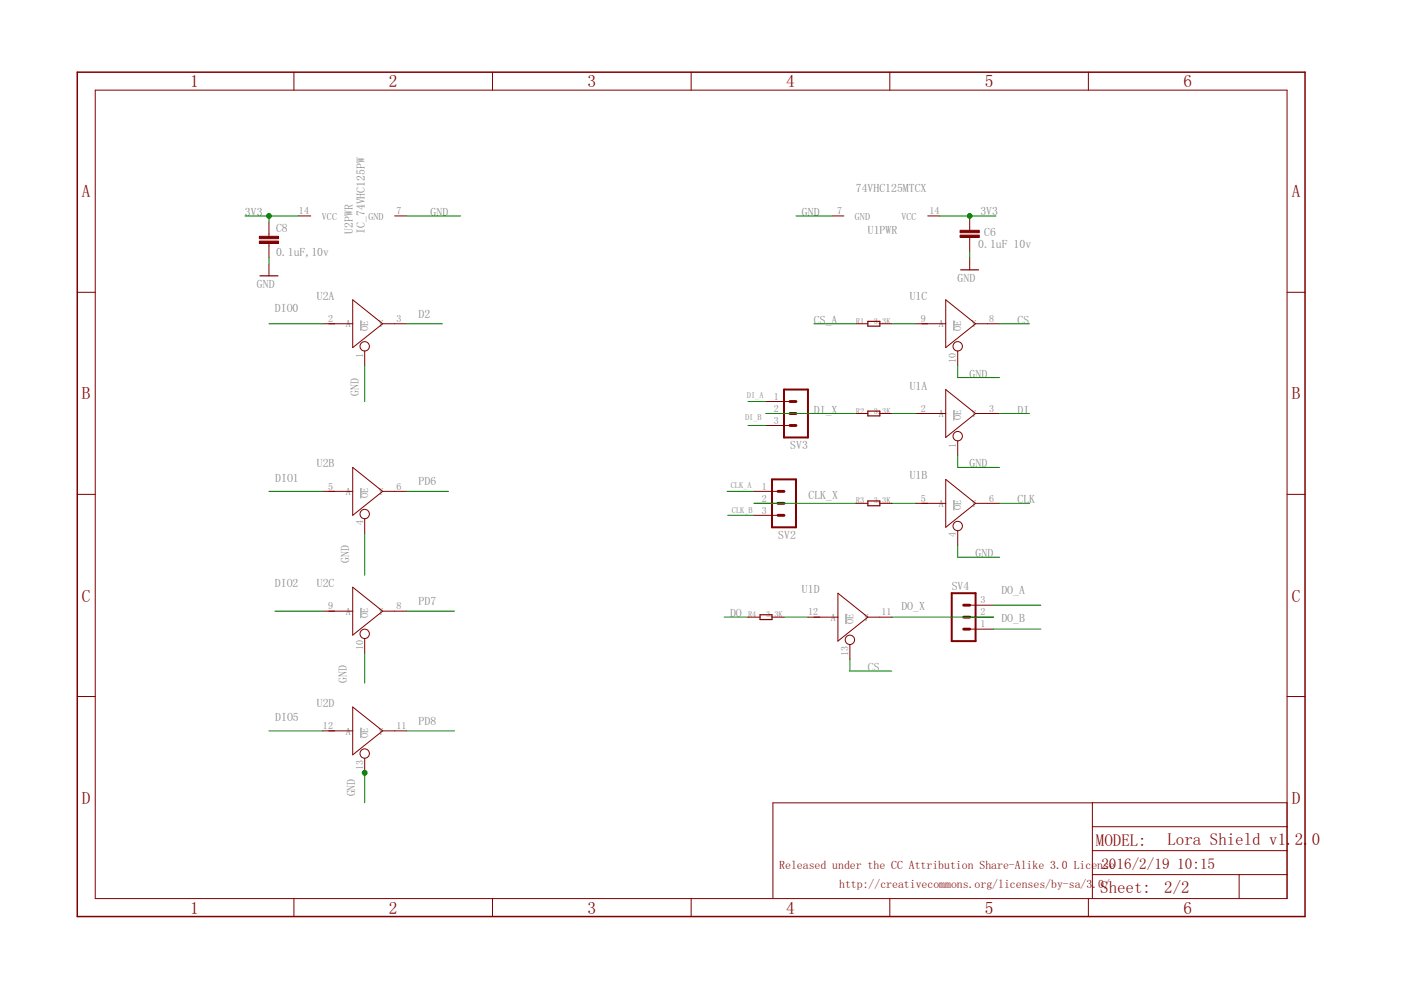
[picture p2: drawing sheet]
<svg xmlns="http://www.w3.org/2000/svg" width="297mm" height="210mm" viewBox="0 0 297 210" stroke-linecap="round" stroke-linejoin="round" font-family="sans-serif">
<path d="M76.5 67.9v2.2M202.2 67.9v2.2M202.2 87v2.2M76.5 103.5v2.2M202.2 106v2.2M76.5 128.9v2.1M179.4 130.2v2.1M76.5 154.3v2.1" fill="none" stroke="#808080" stroke-width=".21"/>
<g fill="none" stroke="#800000" stroke-width=".21">
<path d="M20.2 19.1h252.7v171.4h-252.7zM62.3 15.3v3.8M104.4 15.3v3.8M146.5 15.3v3.8M188.7 15.3v3.8M230.8 15.3v3.8M57 47.1v3M57 51.6v3.1M57 55.9v2.6M63.4 45.8h2.5M83.7 45.8h2.5M176.4 45.8h2.5"/>
<path d="M196.7 45.8h2.5M205.6 45.8v3M205.6 50.4v3M205.6 54.7v2.5M16.4 62h3.8M68.4 68.6h6.4M74.8 63.6l6.3 5-6.3 5.1zM77.3 74.4v3.1M81.1 68.6h5.1M181.5 68.6h2.5M186.5 68.6h2.6M194.2 68.6h6.3"/>
<path d="M200.5 63.6l6.3 5-6.3 5.1zM203.1 74.4v3.1M206.8 68.6h5.1M272.9 62h3.8M74.8 99.1l6.3 5.1-6.3 5.1zM162.4 87.7h5.1M162.4 85.1h5.1M162.4 90.2h5.1M181.5 87.7h2.5M186.5 87.7h2.6M194.2 87.7h6.3M200.5 82.6l6.3 5.1-6.3 5.1z"/>
<path d="M203.1 93.5v3.1M206.8 87.7h5.1M16.4 104.8h3.8M68.4 104.2h6.4M77.3 110v3.1M81.1 104.2h5.1M159.9 106.7h5.1M159.9 104.2h5.1M159.9 109.3h5.1M181.5 106.7h2.5M186.5 106.7h2.6M194.2 106.7h6.3"/>
<path d="M200.5 101.6l6.3 5.1-6.3 5.1zM203.1 112.5v3.1M206.8 106.7h5.1M272.9 104.8h3.8M68.4 129.6h6.4M74.8 124.5l6.3 5.1-6.3 5.1zM77.3 135.4v3.1M81.1 129.6h5.1M158.6 130.9h2.5M163.7 130.9h2.5M171.3 130.9h6.4M177.7 125.8l6.3 5.1-6.3 5z"/>
<path d="M180.2 136.6v3.1M184 130.9h5.1M205.6 130.9h5.1M205.6 133.4h5.1M205.6 128.3h5.1M16.4 147.7h3.8M68.4 155h6.4M74.8 149.9l6.3 5.1-6.3 5zM81.1 155h5.1M272.9 147.7h3.8M77.3 160.8v3.1M231.6 170.2v20.3"/>
<path d="M231.6 175.3h41.3M272.9 170.2h-109v20.2M62.3 190.5v3.8M104.4 190.5v3.8M146.5 190.5v3.8M188.7 190.5v3.8M230.8 190.5v3.8M231.6 185.4h41.3M231.6 180.4h41.3M262.7 185.4v5.1"/>
<circle cx="77.3" cy="73.4" r=".99"/>
<circle cx="203.1" cy="73.4" r=".99"/>
<circle cx="203.1" cy="92.5" r=".99"/>
<circle cx="77.3" cy="109" r=".99"/>
<circle cx="203.1" cy="111.5" r=".99"/>
<circle cx="77.3" cy="134.4" r=".99"/>
<circle cx="180.2" cy="135.7" r=".99"/>
<circle cx="77.3" cy="159.8" r=".99"/>
</g>
<path d="M55.1 58.5h3.8M203.7 57.2h3.8M184 68.1h2.5v1.1h-2.5zM184 87.2h2.5v1h-2.5zM184 106.2h2.5v1h-2.5zM161.1 130.3h2.6v1.1h-2.6z" fill="none" stroke="#800000" stroke-width=".25"/>
<g fill="#800000" stroke="#800000" stroke-width=".21">
<path d="M203.6 48.8h4v.5h-4z"/>
<path d="M203.6 49.8h4v.6h-4z"/>
<path d="M55 51.1h4.1v.5h-4.1z"/>
<path d="M55 50.1h4.1v.5h-4.1z"/>
</g>
<path d="M166.2 82.6h5.1v10.2h-5.1zM163.7 101.6h5.1v10.2h-5.1zM201.8 125.8h5v10.1h-5z" fill="none" stroke="#800000" stroke-width=".42"/>
<path d="M167.5 90.2h1.3M167.5 87.7h1.3M167.5 85.1h1.3M165 109.3h1.2M165 106.7h1.2M165 104.2h1.2M204.3 128.3h1.3M204.3 130.9h1.3M204.3 133.4h1.3" fill="none" stroke="#800000" stroke-width=".61"/>
<path d="M16.4 15.3h260.3v179h-260.3z" fill="none" stroke="#800000" stroke-width=".32"/>
<g fill="none" stroke="#008000" stroke-width=".21">
<path d="M51.9 45.8h11.5M57 45.8v1.3M57 54.7v1.2M86.2 45.8h11.4M168.8 45.8h7.6M199.2 45.8h12M205.6 53.4v1.3M57 68.6h11.4M77.3 77.5v7.6M86.2 68.6h7.6M172.6 68.6h8.9M189.1 68.6h5.1"/>
<path d="M203.1 77.5v2.6h8.8M211.9 68.6h6.4M158.6 85.1h3.8M158.6 90.2h3.8M162.4 87.7h19.1M189.1 87.7h5.1M203.1 96.6v2.5h8.8M211.9 87.7h6.4M57 104.2h11.4M77.3 113.1v8.9M86.2 104.2h8.9M154.2 104.2h5.7"/>
<path d="M154.3 109.3h5.6M159.9 106.7h21.6M189.1 106.7h5.1M203.1 115.6v2.6h8.8M211.9 106.7h6.4M58.3 129.6h10.1M77.3 138.5v6.3M86.2 129.6h10.2M153.5 130.9h5.1M166.2 130.9h5.1M180.2 139.7v2.6h8.9M189.1 130.9h21.6"/>
<path d="M210.7 128.3h10M210.7 133.4h10M57 155h11.4M86.2 155h10.2M77.3 163.9v6.3"/>
</g>
<g fill="#008000" stroke="#008000" stroke-width=".21">
<circle cx="77.3" cy="163.9" r=".51"/>
<circle cx="205.6" cy="45.8" r=".51"/>
<circle cx="57" cy="45.8" r=".51"/>
</g>
<g font-size="3.7" fill="#800000">
<text x="40.3" y="18.5">1</text>
<text x="82.5" y="18.5">2</text>
<text x="124.6" y="18.5">3</text>
<text x="166.7" y="18.5">4</text>
<text x="208.8" y="18.5">5</text>
<text x="250.9" y="18.5">6</text>
<text x="17.4" y="41.8">A</text>
<text x="273.9" y="41.8">A</text>
<text x="17.4" y="84.7">B</text>
<text x="273.9" y="84.7">B</text>
<text x="17.4" y="127.5">C</text>
<text x="273.9" y="127.5">C</text>
<text x="17.4" y="170.4">D</text>
<text x="273.9" y="170.4">D</text>
<text x="40.3" y="193.7">1</text>
<text x="82.5" y="193.7">2</text>
<text x="124.6" y="193.7">3</text>
<text x="166.7" y="193.7">4</text>
<text x="208.8" y="193.7">5</text>
<text x="250.9" y="193.7">6</text>
</g>
<g font-size="3.6" fill="#800000">
<text x="232.3" y="179.3">MODEL:</text>
<text x="247.5" y="179.1">Lora Shield v1.2.0</text>
<text x="233.3" y="189.4">Sheet:</text>
<text x="246.9" y="189.3">2/2</text>
</g>
<g font-size="3.2" fill="#800000">
<text x="233.5" y="184.2">2016/2/19</text>
<text x="249.6" y="184.2">10:15</text>
</g>
<g font-size="2.5" fill="#808080">
<text x="181.5" y="40.7">74VHC125MTCX</text>
<text x="51.9" y="45.8">3V3</text>
<text x="91.3" y="45.8">GND</text>
<text x="170" y="45.8">GND</text>
<text x="207.9" y="45.7">3V3</text>
<text x="58.5" y="49.2">C8</text>
<text x="74.8" y="49.6" transform="rotate(-90 74.8 49.6)">U2PWR</text>
<text x="77.3" y="49.6" transform="rotate(-90 77.3 49.6)">IC_74VHC125PW</text>
<text x="184" y="49.6">U1PWR</text>
<text x="207.4" y="52.6">0.1uF 10v</text>
<text x="208.7" y="50">C6</text>
<text x="58.5" y="54.3">0.1uF,10v</text>
<text x="203" y="59.7">GND</text>
<text x="54.5" y="61">GND</text>
<text x="67.2" y="63.6">U2A</text>
<text x="192.9" y="63.6">U1C</text>
<text x="58.3" y="66.1">DIO0</text>
<text x="88.8" y="67.4">D2</text>
<text x="172.6" y="68.6">CS_A</text>
<text x="215.7" y="68.6">CS</text>
<text x="76.1" y="83.9" transform="rotate(-90 76.1 83.9)">GND</text>
<text x="192.9" y="82.6">U1A</text>
<text x="205.6" y="80.1">GND</text>
<text x="172.6" y="87.7">DI_X</text>
<text x="215.7" y="87.7">DI</text>
<text x="167.6" y="95.3">SV3</text>
<text x="67.2" y="99.1">U2B</text>
<text x="192.9" y="101.6">U1B</text>
<text x="205.6" y="99.1">GND</text>
<text x="58.4" y="102.2">DIO1</text>
<text x="88.8" y="102.9">PD6</text>
<text x="171.4" y="105.7">CLK_X</text>
<text x="215.7" y="106.7">CLK</text>
<text x="74" y="119.4" transform="rotate(-90 74 119.4)">GND</text>
<text x="165" y="114.3">SV2</text>
<text x="206.9" y="118.2">GND</text>
<text x="58.3" y="124.5">DIO2</text>
<text x="67.2" y="124.5">U2C</text>
<text x="170" y="125.8">U1D</text>
<text x="201.8" y="125">SV4</text>
<text x="88.8" y="128.3">PD7</text>
<text x="154.8" y="130.8">DO</text>
<text x="191.1" y="129.3">DO_X</text>
<text x="212.3" y="126">DO_A</text>
<text x="212.3" y="131.9">DO_B</text>
<text x="184" y="142.3">CS</text>
<text x="67.2" y="149.9">U2D</text>
<text x="73.5" y="144.8" transform="rotate(-90 73.5 144.8)">GND</text>
<text x="58.4" y="152.9">DIO5</text>
<text x="88.8" y="153.7">PD8</text>
<text x="75.3" y="168.9" transform="rotate(-90 75.3 168.9)">GND</text>
</g>
<g font-size="2.5" fill="#800000">
<text x="165.2" y="184.2">Released under the CC Attribution Share-Alike 3.0 License</text>
<text x="177.9" y="188.3">http://creativecommons.org/licenses/by-sa/3</text>
<text x="231.6" y="188.3">.0/</text>
</g>
<g font-size="2.1" fill="#808080">
<text x="63.4" y="45.4">14</text>
<text x="68.2" y="46.5">VCC</text>
<text x="78.1" y="46.5">GND</text>
<text x="84" y="45.4">7</text>
<text x="177.5" y="45.4">7</text>
<text x="181.3" y="46.5">GND</text>
<text x="191.1" y="46.5">VCC</text>
<text x="197" y="45.4">14</text>
<text x="69.5" y="68.3">2</text>
<text x="73.3" y="69.4">A</text>
<text x="78.1" y="70.1" transform="rotate(-90 78.1 70.1)">OE</text>
<text x="80.3" y="69.4">Y</text>
<text x="84" y="68.3">3</text>
<text x="195.3" y="68.3">9</text>
<text x="199" y="69.4">A</text>
<text x="203.8" y="70.1" transform="rotate(-90 203.8 70.1)">OE</text>
<text x="206" y="69.4">Y</text>
<text x="209.7" y="68.3">8</text>
<text x="77" y="75.9" transform="rotate(-90 77 75.9)">1</text>
<text x="202.7" y="76.9" transform="rotate(-90 202.7 76.9)">10</text>
<text x="164.1" y="84.8">1</text>
<text x="164.1" y="87.3">2</text>
<text x="164.1" y="89.9">3</text>
<text x="195.3" y="87.3">2</text>
<text x="199" y="88.4">A</text>
<text x="203.8" y="89.2" transform="rotate(-90 203.8 89.2)">OE</text>
<text x="206" y="88.4">Y</text>
<text x="209.7" y="87.3">3</text>
<text x="202.7" y="94.9" transform="rotate(-90 202.7 94.9)">1</text>
<text x="69.5" y="103.8">5</text>
<text x="73.3" y="104.9">A</text>
<text x="78.1" y="105.7" transform="rotate(-90 78.1 105.7)">OE</text>
<text x="80.3" y="104.9">Y</text>
<text x="84" y="103.8">6</text>
<text x="161.5" y="103.8">1</text>
<text x="161.5" y="106.4">2</text>
<text x="195.3" y="106.4">5</text>
<text x="199" y="107.5">A</text>
<text x="206" y="107.5">Y</text>
<text x="209.7" y="106.4">6</text>
<text x="77" y="111.4" transform="rotate(-90 77 111.4)">4</text>
<text x="161.5" y="108.9">3</text>
<text x="202.7" y="113.9" transform="rotate(-90 202.7 113.9)">4</text>
<text x="203.8" y="108.2" transform="rotate(-90 203.8 108.2)">OE</text>
<text x="69.5" y="129.2">9</text>
<text x="73.3" y="130.3">A</text>
<text x="78.1" y="131.1" transform="rotate(-90 78.1 131.1)">OE</text>
<text x="80.3" y="130.3">Y</text>
<text x="84" y="129.2">8</text>
<text x="171.3" y="130.5">12</text>
<text x="176.2" y="131.6">A</text>
<text x="183.1" y="131.6">Y</text>
<text x="186.9" y="130.5">11</text>
<text x="207.9" y="130.5">2</text>
<text x="207.9" y="128">3</text>
<text x="77" y="137.9" transform="rotate(-90 77 137.9)">10</text>
<text x="180.9" y="132.3" transform="rotate(-90 180.9 132.3)">OE</text>
<text x="207.9" y="133">1</text>
<text x="179.8" y="139.2" transform="rotate(-90 179.8 139.2)">13</text>
<text x="68.5" y="154.6">12</text>
<text x="73.3" y="155.7">A</text>
<text x="80.3" y="155.7">Y</text>
<text x="84" y="154.6">11</text>
<text x="78.1" y="156.4" transform="rotate(-90 78.1 156.4)">OE</text>
<text x="77" y="163.3" transform="rotate(-90 77 163.3)">13</text>
</g>
<g font-size="1.8" fill="#808080">
<text x="181.5" y="68.6">R1</text>
<text x="185.3" y="68.6">3.3K</text>
<text x="158" y="89.1">DI_B</text>
<text x="158.3" y="84.4">DI_A</text>
<text x="181.5" y="87.7">R2</text>
<text x="185.3" y="87.7">3.3K</text>
<text x="154.9" y="103.5">CLK_A</text>
<text x="181.5" y="106.7">R3</text>
<text x="185.3" y="106.7">3.3K</text>
<text x="155.2" y="108.8">CLK_B</text>
<text x="158.6" y="130.8">R4</text>
<text x="162.4" y="130.8">3.3K</text>
</g>
</svg>
